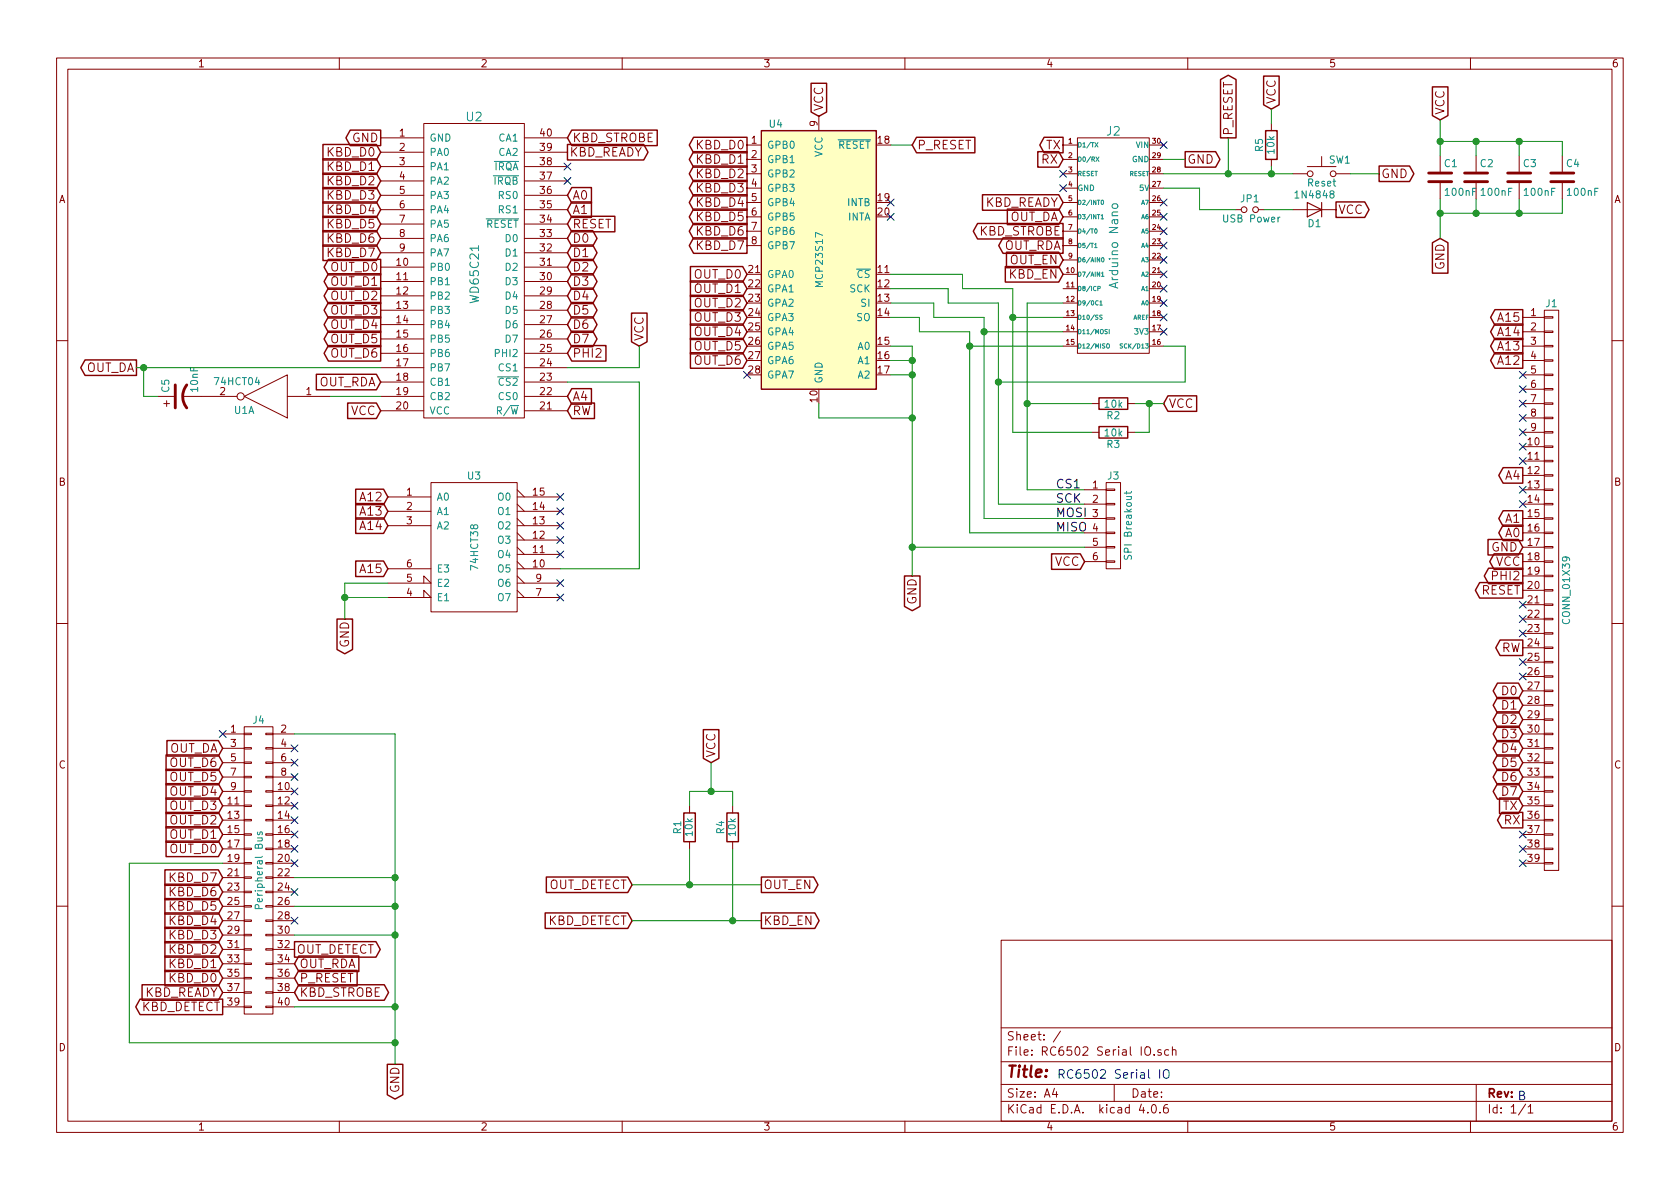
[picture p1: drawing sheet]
EESchema Schematic File Version 2
LIBS:power
LIBS:device
LIBS:transistors
LIBS:conn
LIBS:linear
LIBS:regul
LIBS:74xx
LIBS:cmos4000
LIBS:adc-dac
LIBS:memory
LIBS:xilinx
LIBS:microcontrollers
LIBS:dsp
LIBS:microchip
LIBS:analog_switches
LIBS:motorola
LIBS:texas
LIBS:intel
LIBS:audio
LIBS:interface
LIBS:digital-audio
LIBS:philips
LIBS:display
LIBS:cypress
LIBS:siliconi
LIBS:opto
LIBS:atmel
LIBS:contrib
LIBS:valves
LIBS:65xx
LIBS:w_connectors
LIBS:switches
LIBS:RC6502 Serial IO-cache
EELAYER 25 0
EELAYER END
$Descr A4 11693 8268
encoding utf-8
Sheet 1 1
Title ""
Date ""
Rev ""
Comp ""
Comment1 ""
Comment2 ""
Comment3 ""
Comment4 ""
$EndDescr
Text GLabel 10600 3800 0    60   Input ~ 0
GND
Text GLabel 10600 3900 0    60   Output ~ 0
VCC
Text GLabel 10600 2200 0    60   Output ~ 0
A15
Text GLabel 10600 2500 0    60   Output ~ 0
A12
Text GLabel 10600 3300 0    60   Output ~ 0
A4
Text GLabel 10600 3600 0    60   Output ~ 0
A1
Text GLabel 10600 3700 0    60   Output ~ 0
A0
Text GLabel 10600 4800 0    60   BiDi ~ 0
D0
Text GLabel 10600 4900 0    60   BiDi ~ 0
D1
Text GLabel 10600 5000 0    60   BiDi ~ 0
D2
Text GLabel 10600 5100 0    60   BiDi ~ 0
D3
Text GLabel 10600 5200 0    60   BiDi ~ 0
D4
Text GLabel 10600 5300 0    60   BiDi ~ 0
D5
Text GLabel 10600 5400 0    60   BiDi ~ 0
D6
Text GLabel 10600 5500 0    60   BiDi ~ 0
D7
Text GLabel 3950 1650 2    60   BiDi ~ 0
D0
Text GLabel 3950 1750 2    60   BiDi ~ 0
D1
Text GLabel 3950 1850 2    60   BiDi ~ 0
D2
Text GLabel 3950 1950 2    60   BiDi ~ 0
D3
Text GLabel 3950 2050 2    60   BiDi ~ 0
D4
Text GLabel 3950 2250 2    60   BiDi ~ 0
D6
Text GLabel 3950 2350 2    60   BiDi ~ 0
D7
NoConn ~ 10600 5800
NoConn ~ 10600 4300
NoConn ~ 10600 4700
Text GLabel 2700 3450 0    60   Input ~ 0
A12
Text GLabel 3950 1450 2    60   Input ~ 0
A1
Text GLabel 3950 1350 2    60   Input ~ 0
A0
Text Notes 8150 7500 2    60   ~ 0
RC6502 Serial IO
Text Notes 10625 7650 2    60   ~ 0
B
NoConn ~ -500 7850
$Comp
L CONN_01X39 J1
U 1 1
P 10800 4100
F 0 "J1" H 10800 6100 50  0000 C CNN
F 1 "CONN_01X39" V 10900 4100 50  0000 C CNN
F 2 "Pin_Headers:Pin_Header_Angled_1x39_Pitch2.54mm" H 10800 4100 50  0001 C CNN
F 3 "" H 10800 4100 50  0001 C CNN
	1    10800 4100
	1    0    0    -1  
$EndComp
NoConn ~ 10600 5900
NoConn ~ 10600 4400
NoConn ~ 10600 4600
$Comp
L C C1
U 1 1
P 10025 1225
F 0 "C1" H 10050 1325 50  0000 L CNN
F 1 "100nF" H 10050 1125 50  0000 L CNN
F 2 "Capacitors_THT:C_Disc_D4.7mm_W2.5mm_P5.00mm" H 10063 1075 50  0001 C CNN
F 3 "" H 10025 1225 50  0001 C CNN
	1    10025 1225
	1    0    0    -1  
$EndComp
$Comp
L C C2
U 1 1
P 10275 1225
F 0 "C2" H 10300 1325 50  0000 L CNN
F 1 "100nF" H 10300 1125 50  0000 L CNN
F 2 "Capacitors_THT:C_Disc_D4.7mm_W2.5mm_P5.00mm" H 10313 1075 50  0001 C CNN
F 3 "" H 10275 1225 50  0001 C CNN
	1    10275 1225
	1    0    0    -1  
$EndComp
Text GLabel 10025 825  1    60   Input ~ 0
VCC
Text GLabel 3950 2150 2    60   BiDi ~ 0
D5
Text GLabel 10025 1650 3    60   Input ~ 0
GND
Text GLabel 10600 2300 0    60   Output ~ 0
A14
Text GLabel 10600 2400 0    60   Output ~ 0
A13
$Comp
L C C3
U 1 1
P 10575 1225
F 0 "C3" H 10600 1325 50  0000 L CNN
F 1 "100nF" H 10600 1125 50  0000 L CNN
F 2 "Capacitors_THT:C_Disc_D4.7mm_W2.5mm_P5.00mm" H 10613 1075 50  0001 C CNN
F 3 "" H 10575 1225 50  0001 C CNN
	1    10575 1225
	1    0    0    -1  
$EndComp
NoConn ~ 10600 6000
$Comp
L WD65C21 U2
U 1 1
P 3300 1850
F 0 "U2" H 3300 2900 60  0000 C CNN
F 1 "WD65C21" V 3300 1800 60  0000 C CNN
F 2 "Housings_DIP:DIP-40_W15.24mm_Socket" H 2800 2050 60  0001 C CNN
F 3 "" H 2800 2050 60  0000 C CNN
	1    3300 1850
	1    0    0    -1  
$EndComp
Text GLabel 10600 4100 0    60   Output ~ 0
RESET
Text GLabel 3950 1550 2    60   Input ~ 0
RESET
Text GLabel 10600 4000 0    60   Output ~ 0
PHI2
Text GLabel 3950 2450 2    60   Input ~ 0
PHI2
NoConn ~ 10600 4200
$Comp
L 74LS138 U3
U 1 1
P 3300 3800
F 0 "U3" H 3300 4300 50  0000 C CNN
F 1 "74HCT38" V 3300 3800 50  0000 C CNN
F 2 "Housings_DIP:DIP-16_W7.62mm_Socket" H 3300 3800 50  0001 C CNN
F 3 "" H 3300 3800 50  0001 C CNN
	1    3300 3800
	1    0    0    -1  
$EndComp
Text GLabel 10600 4500 0    60   Output ~ 0
RW
Text GLabel 3950 2850 2    60   Input ~ 0
RW
Text GLabel 2700 3550 0    60   Input ~ 0
A13
Text GLabel 2700 3650 0    60   Input ~ 0
A14
Text GLabel 2700 3950 0    60   Input ~ 0
A15
Text GLabel 2400 4300 3    60   Output ~ 0
GND
NoConn ~ 3900 3450
NoConn ~ 3900 3550
NoConn ~ 3900 3650
NoConn ~ 3900 3750
NoConn ~ 3900 3850
NoConn ~ 3900 4050
NoConn ~ 3900 4150
Text GLabel 2650 2850 0    60   Input ~ 0
VCC
Text GLabel 3950 950  2    60   Input ~ 0
KBD_STROBE
Text GLabel 3950 1050 2    60   Output ~ 0
KBD_READY
NoConn ~ 3950 1150
NoConn ~ 3950 1250
Text GLabel 2650 950  0    60   Output ~ 0
GND
Text GLabel 4450 2400 1    60   Input ~ 0
VCC
Text GLabel 3950 2750 2    60   Input ~ 0
A4
NoConn ~ 10600 3500
NoConn ~ 10600 3400
NoConn ~ 10600 3200
NoConn ~ 10600 3100
NoConn ~ 10600 3000
NoConn ~ 10600 2900
NoConn ~ 10600 2800
NoConn ~ 10600 2700
NoConn ~ 10600 2600
$Comp
L 74HCT04 U1
U 1 1
P 1850 2750
F 0 "U1" H 2000 2850 50  0000 C CNN
F 1 "74HCT04" H 2050 2650 50  0000 C CNN
F 2 "Housings_DIP:DIP-14_W7.62mm_Socket" H 1850 2750 50  0001 C CNN
F 3 "" H 1850 2750 50  0001 C CNN
	1    1850 2750
	-1   0    0    1   
$EndComp
$Comp
L CP1 C5
U 1 1
P 1250 2750
F 0 "C5" H 1275 2850 50  0000 L CNN
F 1 "10nF" H 1275 2650 50  0000 L CNN
F 2 "Capacitors_THT:C_Disc_D4.7mm_W2.5mm_P5.00mm" H 1250 2750 50  0001 C CNN
F 3 "" H 1250 2750 50  0001 C CNN
	1    1250 2750
	0    -1   -1   0   
$EndComp
Text GLabel 2650 2650 0    60   Input ~ 0
OUT_RDA
Text GLabel 950  2550 0    60   Output ~ 0
OUT_DA
Text GLabel 2650 1050 0    60   Input ~ 0
KBD_D0
Text GLabel 2650 1150 0    60   Input ~ 0
KBD_D1
Text GLabel 2650 1250 0    60   Input ~ 0
KBD_D2
Text GLabel 2650 1350 0    60   Input ~ 0
KBD_D3
Text GLabel 2650 1450 0    60   Input ~ 0
KBD_D4
Text GLabel 2650 1550 0    60   Input ~ 0
KBD_D5
Text GLabel 2650 1650 0    60   Input ~ 0
KBD_D6
Text GLabel 2650 1850 0    60   Output ~ 0
OUT_D0
Text GLabel 2650 1950 0    60   Output ~ 0
OUT_D1
Text GLabel 2650 2050 0    60   Output ~ 0
OUT_D2
Text GLabel 2650 2150 0    60   Output ~ 0
OUT_D3
Text GLabel 2650 2250 0    60   Output ~ 0
OUT_D4
Text GLabel 2650 2350 0    60   Output ~ 0
OUT_D5
Text GLabel 2650 2450 0    60   Output ~ 0
OUT_D6
$Comp
L MCP23S17 U4
U 1 1
P 5700 1800
F 0 "U4" H 5450 2750 50  0000 R CNN
F 1 "MCP23S17" V 5700 1800 50  0000 C CNN
F 2 "Housings_DIP:DIP-28_W7.62mm_Socket" H 5750 850 50  0001 L CNN
F 3 "" H 5950 2800 50  0001 C CNN
	1    5700 1800
	1    0    0    -1  
$EndComp
Text GLabel 5200 1900 0    60   Input ~ 0
OUT_D0
Text GLabel 5200 2000 0    60   Input ~ 0
OUT_D1
Text GLabel 5200 2100 0    60   Input ~ 0
OUT_D2
Text GLabel 5200 2200 0    60   Input ~ 0
OUT_D3
Text GLabel 5200 2300 0    60   Input ~ 0
OUT_D4
Text GLabel 5200 2400 0    60   Input ~ 0
OUT_D5
Text GLabel 5200 2500 0    60   Input ~ 0
OUT_D6
Text GLabel 6350 4000 3    60   Output ~ 0
GND
Text GLabel 5700 800  1    60   Input ~ 0
VCC
$Comp
L Arduino_Nano_Header J2
U 1 1
P 7750 1700
F 0 "J2" H 7750 2500 60  0000 C CNN
F 1 "Arduino Nano" V 7750 1700 60  0000 C CNN
F 2 "Modules:Arduino_Nano" H 7750 1700 60  0001 C CNN
F 3 "" H 7750 1700 60  0000 C CNN
	1    7750 1700
	1    0    0    -1  
$EndComp
Text GLabel 8250 1100 2    60   Output ~ 0
GND
Text GLabel 9300 1450 2    60   Output ~ 0
VCC
$Comp
L R R3
U 1 1
P 7750 3000
F 0 "R3" V 7830 3000 50  0000 C CNN
F 1 "10k" V 7750 3000 50  0000 C CNN
F 2 "Resistors_THT:R_Axial_DIN0207_L6.3mm_D2.5mm_P10.16mm_Horizontal" V 7680 3000 50  0001 C CNN
F 3 "" H 7750 3000 50  0001 C CNN
	1    7750 3000
	0    1    1    0   
$EndComp
$Comp
L SW_Push SW1
U 1 1
P 9200 1200
F 0 "SW1" H 9250 1300 50  0000 L CNN
F 1 "Reset" H 9200 1140 50  0000 C CNN
F 2 "Buttons_Switches_THT:SW_PUSH_6mm" H 9200 1400 50  0001 C CNN
F 3 "" H 9200 1400 50  0001 C CNN
	1    9200 1200
	1    0    0    -1  
$EndComp
Text GLabel 9600 1200 2    60   Output ~ 0
GND
Wire Wire Line
	10025 1375 10025 1650
Wire Wire Line
	10025 1475 10875 1475
Wire Wire Line
	10275 1475 10275 1375
Connection ~ 10275 1475
Wire Wire Line
	10025 975  10875 975 
Wire Wire Line
	10025 825  10025 1075
Wire Wire Line
	10275 975  10275 1075
Connection ~ 10275 975 
Wire Wire Line
	10575 975  10575 1075
Wire Wire Line
	10575 1475 10575 1375
Wire Wire Line
	10875 975  10875 1075
Connection ~ 10575 975 
Wire Wire Line
	10875 1475 10875 1375
Connection ~ 10575 1475
Wire Wire Line
	3900 3950 4450 3950
Wire Wire Line
	4450 3950 4450 2650
Wire Wire Line
	4450 2650 3950 2650
Wire Wire Line
	2700 4050 2400 4050
Wire Wire Line
	2400 4050 2400 4300
Wire Wire Line
	2700 4150 2400 4150
Connection ~ 2400 4150
Wire Wire Line
	4450 2400 4450 2550
Wire Wire Line
	4450 2550 3950 2550
Wire Wire Line
	2300 2750 2650 2750
Wire Wire Line
	950  2550 2650 2550
Wire Wire Line
	1100 2750 1000 2750
Wire Wire Line
	1000 2750 1000 2550
Connection ~ 1000 2550
Wire Wire Line
	6200 2400 6350 2400
Wire Wire Line
	6200 2500 6350 2500
Wire Wire Line
	6350 2400 6350 4000
Wire Wire Line
	6350 2600 6200 2600
Connection ~ 6350 2500
Wire Wire Line
	5700 2800 5700 2900
Wire Wire Line
	5700 2900 6350 2900
Connection ~ 6350 2600
Wire Wire Line
	8100 1200 9000 1200
Wire Wire Line
	8250 1100 8100 1100
Wire Wire Line
	6750 2400 7400 2400
Wire Wire Line
	6200 2000 6600 2000
Wire Wire Line
	6950 2650 8250 2650
Wire Wire Line
	8250 2650 8250 2400
Wire Wire Line
	6200 1900 6700 1900
$Comp
L Jumper_NO_Small JP1
U 1 1
P 8700 1450
F 0 "JP1" H 8700 1530 50  0000 C CNN
F 1 "USB Power" H 8710 1390 50  0000 C CNN
F 2 "Pin_Headers:Pin_Header_Angled_1x02_Pitch2.54mm" H 8700 1450 50  0001 C CNN
F 3 "" H 8700 1450 50  0001 C CNN
	1    8700 1450
	1    0    0    -1  
$EndComp
Wire Wire Line
	9000 1450 8800 1450
Wire Wire Line
	8600 1450 8350 1450
Wire Wire Line
	8350 1450 8350 1300
Wire Wire Line
	8350 1300 8100 1300
Text GLabel 7400 1400 0    60   Input ~ 0
KBD_READY
Text GLabel 7400 1600 0    60   Output ~ 0
KBD_STROBE
Text GLabel 7400 1700 0    60   Output ~ 0
OUT_RDA
Text GLabel 7400 1500 0    60   Input ~ 0
OUT_DA
Text GLabel 5200 1000 0    60   Output ~ 0
KBD_D0
Text GLabel 5200 1100 0    60   Output ~ 0
KBD_D1
Text GLabel 5200 1200 0    60   Output ~ 0
KBD_D2
Text GLabel 5200 1300 0    60   Output ~ 0
KBD_D3
Text GLabel 5200 1400 0    60   Output ~ 0
KBD_D4
Text GLabel 5200 1500 0    60   Output ~ 0
KBD_D5
Text GLabel 5200 1600 0    60   Output ~ 0
KBD_D6
Text GLabel 5200 1700 0    60   Output ~ 0
KBD_D7
Wire Wire Line
	6750 2300 6750 3700
Wire Wire Line
	6850 2300 7400 2300
Wire Wire Line
	6850 2200 6850 3600
Wire Wire Line
	6500 2100 6200 2100
Wire Wire Line
	7050 2200 7400 2200
Wire Wire Line
	7050 2000 7050 3000
Connection ~ 6950 2650
Connection ~ 6850 2300
Connection ~ 6750 2400
$Comp
L R R2
U 1 1
P 7750 2800
F 0 "R2" V 7830 2800 50  0000 C CNN
F 1 "10k" V 7750 2800 50  0000 C CNN
F 2 "Resistors_THT:R_Axial_DIN0207_L6.3mm_D2.5mm_P10.16mm_Horizontal" V 7680 2800 50  0001 C CNN
F 3 "" H 7750 2800 50  0001 C CNN
	1    7750 2800
	0    1    1    0   
$EndComp
Text GLabel 8100 2800 2    60   Input ~ 0
VCC
Wire Wire Line
	7900 2800 8100 2800
Wire Wire Line
	8000 3000 7900 3000
Wire Wire Line
	8000 2800 8000 3000
Connection ~ 8000 2800
Wire Wire Line
	7150 2100 7400 2100
Wire Wire Line
	7150 2100 7150 3400
Wire Wire Line
	7050 3000 7600 3000
Connection ~ 7050 2200
Wire Wire Line
	8250 2400 8100 2400
Wire Wire Line
	7150 3400 7550 3400
Wire Wire Line
	6950 3500 7550 3500
Wire Wire Line
	6850 3600 7550 3600
Wire Wire Line
	6750 3700 7550 3700
Text Label 7350 3400 0    60   ~ 0
CS1
Text Label 7350 3500 0    60   ~ 0
SCK
Text Label 7350 3600 0    60   ~ 0
MOSI
Text Label 7350 3700 0    60   ~ 0
MISO
Wire Wire Line
	6350 1000 6200 1000
Connection ~ 8550 1200
NoConn ~ 6200 1400
NoConn ~ 6200 1500
NoConn ~ 8100 2300
NoConn ~ 8100 2200
NoConn ~ 8100 2100
NoConn ~ 8100 2000
NoConn ~ 8100 1900
NoConn ~ 8100 1800
NoConn ~ 8100 1700
NoConn ~ 8100 1600
NoConn ~ 8100 1500
NoConn ~ 8100 1400
NoConn ~ 8100 1000
NoConn ~ 7400 1200
NoConn ~ 7400 1300
NoConn ~ 5200 2600
Text GLabel 2650 1750 0    60   Input ~ 0
KBD_D7
Text GLabel 10600 5700 0    60   Output ~ 0
RX
Text GLabel 10600 5600 0    60   Input ~ 0
TX
Text GLabel 7400 1100 0    60   Input ~ 0
RX
Text GLabel 7400 1000 0    60   Output ~ 0
TX
$Comp
L CONN_02X20 J4
U 1 1
P 1800 6050
F 0 "J4" H 1800 7100 50  0000 C CNN
F 1 "Peripheral Bus" V 1800 6050 50  0000 C CNN
F 2 "Connectors:IDC_Header_Straight_40pins" H 1800 5100 50  0001 C CNN
F 3 "" H 1800 5100 50  0001 C CNN
	1    1800 6050
	1    0    0    -1  
$EndComp
Text GLabel 8550 950  1    60   Output ~ 0
P_RESET
Wire Wire Line
	8550 950  8550 1200
Text GLabel 6350 1000 2    60   Input ~ 0
P_RESET
$Comp
L R R5
U 1 1
P 8850 1000
F 0 "R5" V 8930 1000 50  0000 C CNN
F 1 "10k" V 8850 1000 50  0000 C CNN
F 2 "Resistors_THT:R_Axial_DIN0207_L6.3mm_D2.5mm_P10.16mm_Horizontal" V 8780 1000 50  0001 C CNN
F 3 "" H 8850 1000 50  0001 C CNN
	1    8850 1000
	-1   0    0    1   
$EndComp
Wire Wire Line
	9400 1200 9600 1200
Text GLabel 8850 750  1    60   Input ~ 0
VCC
Wire Wire Line
	8850 750  8850 850 
Wire Wire Line
	8850 1150 8850 1200
Connection ~ 8850 1200
Text GLabel 2050 6800 2    60   Input ~ 0
P_RESET
Text GLabel 1550 5900 0    60   Input ~ 0
OUT_D0
Text GLabel 1550 5800 0    60   Input ~ 0
OUT_D1
Text GLabel 1550 5700 0    60   Input ~ 0
OUT_D2
Text GLabel 1550 5600 0    60   Input ~ 0
OUT_D3
Text GLabel 1550 5500 0    60   Input ~ 0
OUT_D4
Text GLabel 1550 5400 0    60   Input ~ 0
OUT_D5
Text GLabel 1550 5300 0    60   Input ~ 0
OUT_D6
Text GLabel 1550 5200 0    60   Input ~ 0
OUT_DA
Text GLabel 2750 7400 3    60   Output ~ 0
GND
Wire Wire Line
	2050 5100 2750 5100
Wire Wire Line
	2750 7000 2050 7000
Wire Wire Line
	2750 6500 2050 6500
Wire Wire Line
	2750 6300 2050 6300
Wire Wire Line
	2050 6100 2750 6100
Wire Wire Line
	1550 6000 900  6000
Wire Wire Line
	900  6000 900  7250
Wire Wire Line
	900  7250 2750 7250
Text GLabel 2050 6600 2    60   Output ~ 0
OUT_DETECT
Text GLabel 1550 7000 0    60   Output ~ 0
KBD_DETECT
Text GLabel 1550 6800 0    60   Input ~ 0
KBD_D0
Wire Wire Line
	2750 5100 2750 7400
Connection ~ 2750 7250
Connection ~ 2750 7000
Connection ~ 2750 6500
Connection ~ 2750 6300
Connection ~ 2750 6100
Text GLabel 1550 6700 0    60   Input ~ 0
KBD_D1
Text GLabel 1550 6600 0    60   Input ~ 0
KBD_D2
Text GLabel 1550 6500 0    60   Input ~ 0
KBD_D3
Text GLabel 1550 6400 0    60   Input ~ 0
KBD_D4
Text GLabel 1550 6300 0    60   Input ~ 0
KBD_D5
Text GLabel 1550 6200 0    60   Input ~ 0
KBD_D6
Text GLabel 1550 6100 0    60   Input ~ 0
KBD_D7
NoConn ~ 2050 6000
Text GLabel 2050 6700 2    60   Input ~ 0
OUT_RDA
Text GLabel 1550 6900 0    60   Input ~ 0
KBD_READY
Text GLabel 2050 6900 2    60   BiDi ~ 0
KBD_STROBE
Text GLabel 4400 6150 0    60   Input ~ 0
OUT_DETECT
Text GLabel 4400 6400 0    60   Input ~ 0
KBD_DETECT
$Comp
L R R1
U 1 1
P 4800 5750
F 0 "R1" V 4880 5750 50  0000 C CNN
F 1 "10k" V 4800 5750 50  0000 C CNN
F 2 "Resistors_THT:R_Axial_DIN0207_L6.3mm_D2.5mm_P10.16mm_Horizontal" V 4730 5750 50  0001 C CNN
F 3 "" H 4800 5750 50  0001 C CNN
	1    4800 5750
	-1   0    0    1   
$EndComp
$Comp
L R R4
U 1 1
P 5100 5750
F 0 "R4" V 5180 5750 50  0000 C CNN
F 1 "10k" V 5100 5750 50  0000 C CNN
F 2 "Resistors_THT:R_Axial_DIN0207_L6.3mm_D2.5mm_P10.16mm_Horizontal" V 5030 5750 50  0001 C CNN
F 3 "" H 5100 5750 50  0001 C CNN
	1    5100 5750
	-1   0    0    1   
$EndComp
Text GLabel 4950 5300 1    60   Input ~ 0
VCC
Wire Wire Line
	4800 5600 4800 5500
Wire Wire Line
	4800 5500 5100 5500
Wire Wire Line
	4950 5500 4950 5300
Wire Wire Line
	5100 5500 5100 5600
Connection ~ 4950 5500
Wire Wire Line
	4800 5900 4800 6150
Wire Wire Line
	4400 6150 5300 6150
Wire Wire Line
	4400 6400 5300 6400
Wire Wire Line
	5100 6400 5100 5900
Connection ~ 4800 6150
Connection ~ 5100 6400
Text GLabel 5300 6150 2    60   Output ~ 0
OUT_EN
Text GLabel 5300 6400 2    60   Output ~ 0
KBD_EN
Text GLabel 7400 1800 0    60   Input ~ 0
OUT_EN
Text GLabel 7400 1900 0    60   Input ~ 0
KBD_EN
Wire Wire Line
	6750 2300 6400 2300
Wire Wire Line
	6400 2300 6400 2200
Wire Wire Line
	6400 2200 6200 2200
Wire Wire Line
	6500 2100 6500 2200
Wire Wire Line
	6500 2200 6850 2200
Wire Wire Line
	6600 2000 6600 2100
Wire Wire Line
	6600 2100 6950 2100
Wire Wire Line
	6950 2100 6950 3500
Wire Wire Line
	6700 1900 6700 2000
Wire Wire Line
	6700 2000 7050 2000
$Comp
L CONN_01X06 J3
U 1 1
P 7750 3650
F 0 "J3" H 7750 4000 50  0000 C CNN
F 1 "SPI Breakout" V 7850 3650 50  0000 C CNN
F 2 "Pin_Headers:Pin_Header_Angled_1x06_Pitch2.54mm" H 7750 3650 50  0001 C CNN
F 3 "" H 7750 3650 50  0001 C CNN
	1    7750 3650
	1    0    0    -1  
$EndComp
Wire Wire Line
	7150 2800 7600 2800
Connection ~ 7150 2800
Wire Wire Line
	6350 3800 7550 3800
Connection ~ 6350 2900
Connection ~ 6350 3800
Text GLabel 7550 3900 0    60   Input ~ 0
VCC
NoConn ~ 2050 6400
NoConn ~ 2050 5200
NoConn ~ 2050 5300
NoConn ~ 2050 5400
NoConn ~ 2050 5500
NoConn ~ 2050 5600
NoConn ~ 2050 5700
NoConn ~ 2050 5800
NoConn ~ 2050 5900
NoConn ~ 2050 6200
$Comp
L C C4
U 1 1
P 10875 1225
F 0 "C4" H 10900 1325 50  0000 L CNN
F 1 "100nF" H 10900 1125 50  0000 L CNN
F 2 "Capacitors_THT:C_Disc_D4.7mm_W2.5mm_P5.00mm" H 10913 1075 50  0001 C CNN
F 3 "" H 10875 1225 50  0001 C CNN
	1    10875 1225
	1    0    0    -1  
$EndComp
Connection ~ 10025 975 
Connection ~ 10025 1475
NoConn ~ 1550 5100
$Comp
L D D1
U 1 1
P 9150 1450
F 0 "D1" H 9150 1550 50  0000 C CNN
F 1 "1N4848" H 9150 1350 50  0000 C CNN
F 2 "Diodes_THT:D_DO-35_SOD27_P7.62mm_Horizontal" H 9150 1450 50  0001 C CNN
F 3 "" H 9150 1450 50  0001 C CNN
	1    9150 1450
	-1   0    0    1   
$EndComp
$EndSCHEMATC
